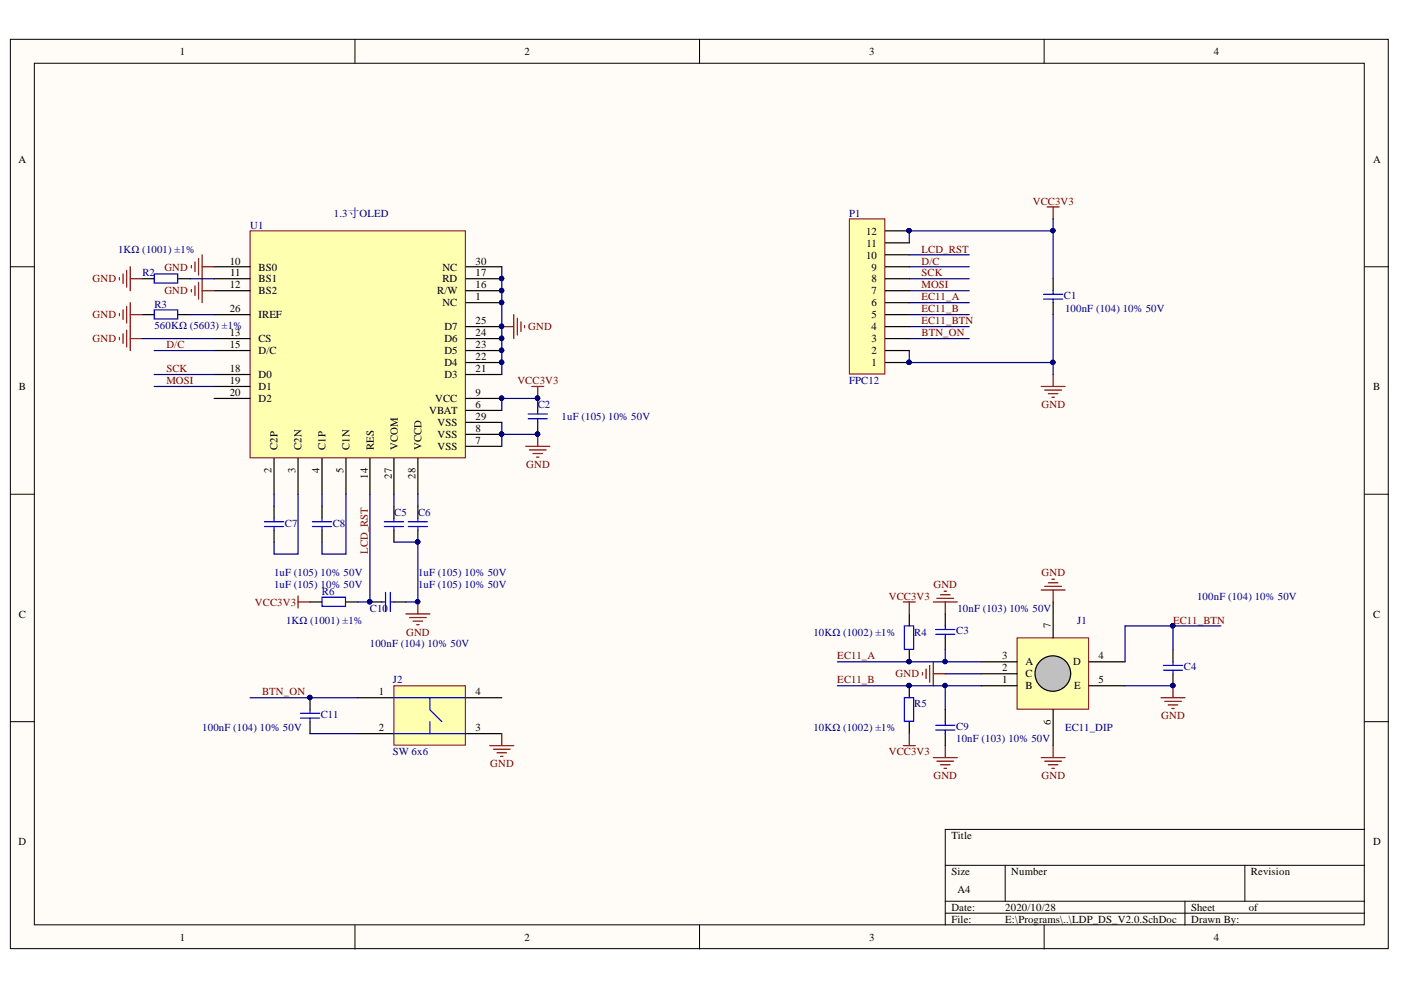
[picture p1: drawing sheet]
# Altium project LDP_DS_V2.0.PrjPcb
1 sheet, 20 parts. Net scope: global (net labels, ports and power ports of the same name join across sheets).
Board file: LDP_DS_V2.0.PcbDoc

## Sheet LDP_DS_V2.0.SchDoc
size A4

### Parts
C1  100nF (104) 10% 50V  [0603_C]
C2  1uF (105) 10% 50V  [0603_C]
C3  10nF (103) 10% 50V  [0603_C]
C4  100nF (104) 10% 50V  [0603_C]
C5  1uF (105) 10% 50V  [0603_C]
C6  1uF (105) 10% 50V  [0603_C]
C7  1uF (105) 10% 50V  [0603_C]
C8  1uF (105) 10% 50V  [0603_C]
C9  10nF (103) 10% 50V  [0603_C]
C10  100nF (104) 10% 50V  [0603_C]
C11  100nF (104) 10% 50V  [0603_C]
J1  EC11_DIP  [EC11_DIP]
J2  SW 6x6  [SW 6x6]
P1  FPC12  [FPC_12]
R2  1KΩ (1001) ±1%  [0603_R]
R3  560KΩ (5603) ±1%  [0603_R]
R4  10KΩ (1002) ±1%  [0603_R]
R5  10KΩ (1002) ±1%  [0603_R]
R6  1KΩ (1001) ±1%  [0603_R]
U1  1.3寸OLED  [1.3寸OLED]

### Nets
GND: C1.1 C2.1 C3.2 C4.1 C5.1 C6.1 C9.1 C10.2 J1.2(C) J1.5(E) J1.6 J1.7 J2.3 P1.1 P1.2 R2.2 R3.1 U1.1(NC) U1.7(VSS) U1.8(VSS) U1.10(BS0) U1.12(BS2) U1.13(CS) U1.16(R/W) U1.17(RD) U1.21(D3) U1.22(D4) U1.23(D5) U1.24(D6) U1.25(D7) U1.29(VSS) U1.30(NC)
VCC3V3: C1.2 C2.2 P1.11 P1.12 R4.2 R5.1 R6.2 U1.6(VBAT) U1.9(VCC)
BTN_ON: C11.2 J2.1 P1.3
D/C: P1.9 U1.15(D/C)
EC11_A: C3.1 J1.3(A) P1.6 R4.1
EC11_B: C9.2 J1.1(B) P1.5 R5.2
EC11_BTN: C4.2 J1.4(D) P1.4
LCD_RST: C10.1 P1.10 R6.1 U1.14(RES)
MOSI: P1.7 U1.19(D1)
SCK: P1.8 U1.18(D0)
NetC5_2: C5.2 U1.27(VCOM)
NetC6_2: C6.2 U1.28(VCCD)
NetC7_1: C7.1 U1.3(C2N)
NetC7_2: C7.2 U1.2(C2P)
NetC8_1: C8.1 U1.5(C1N)
NetC8_2: C8.2 U1.4(C1P)
NetC11_1: C11.1 J2.2
NetR2_1: R2.1 U1.11(BS1)
NetR3_2: R3.2 U1.26(IREF)

Not connected (* = marked no-connect by the designer): J2 4; U1 20(D2)
